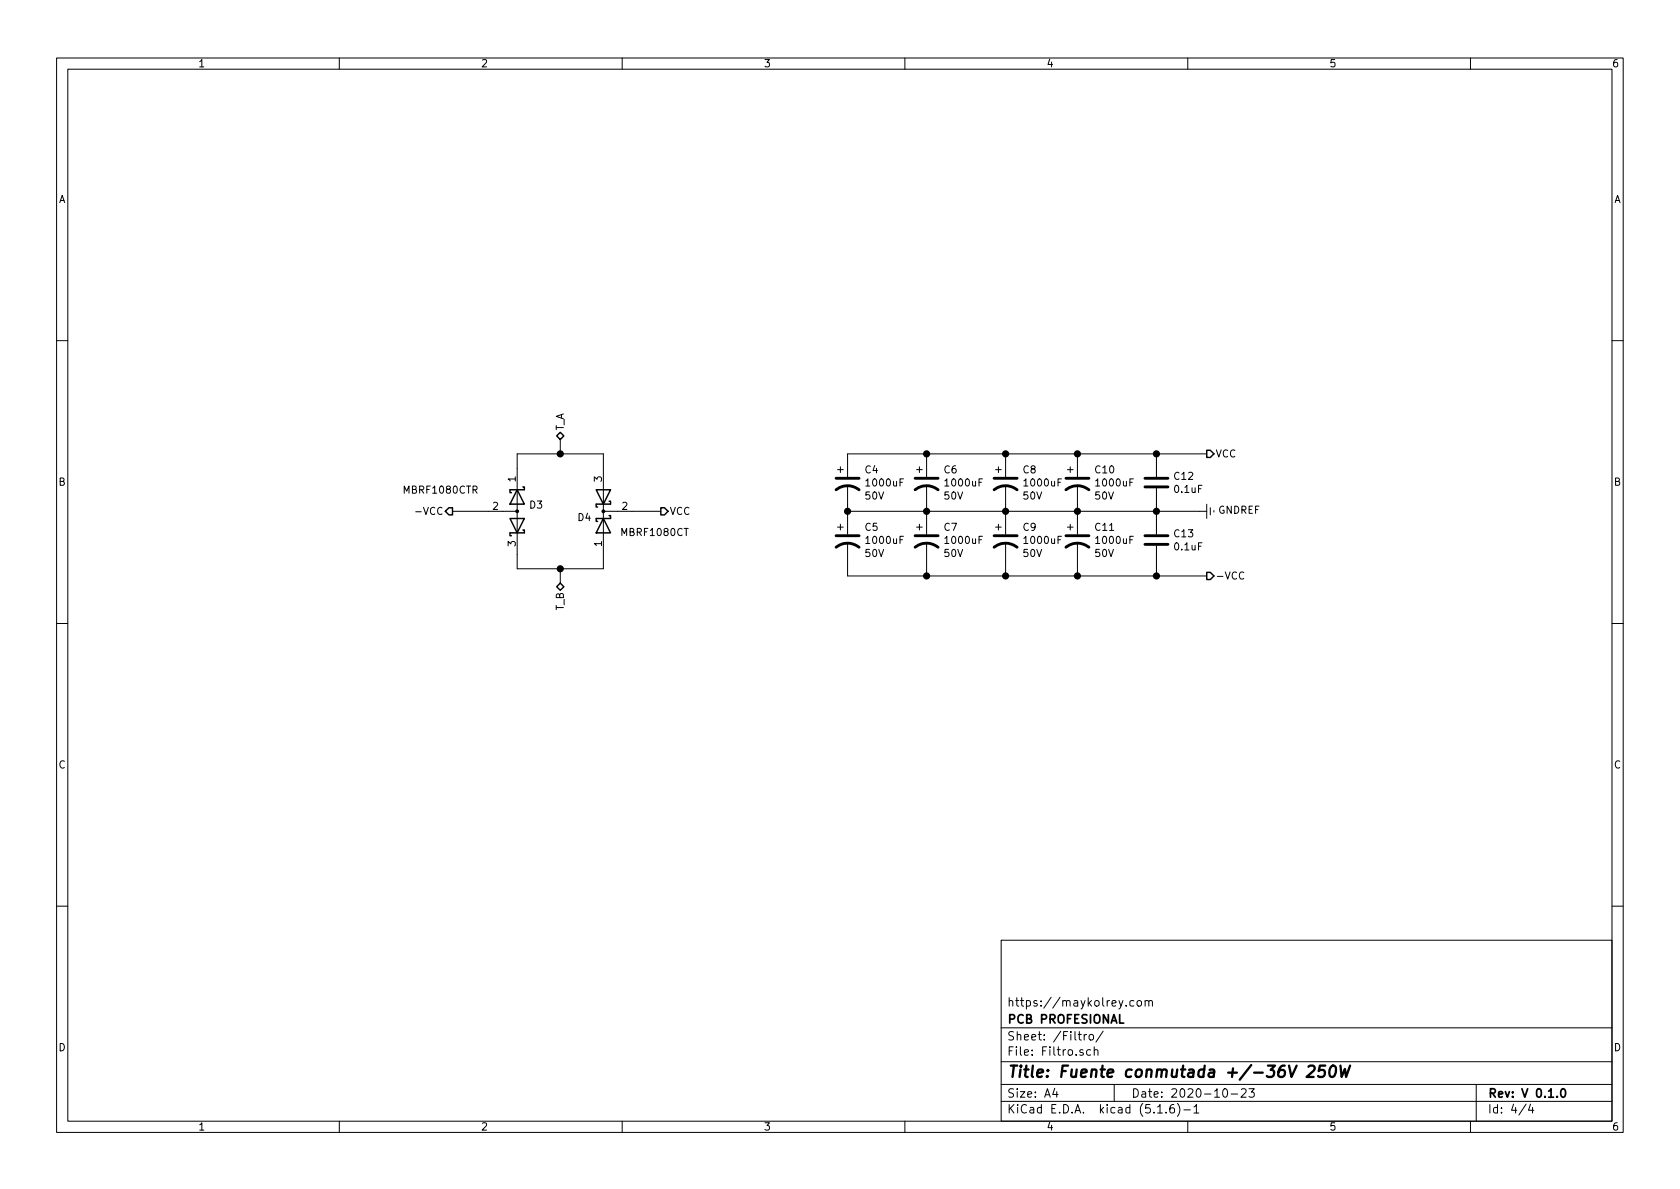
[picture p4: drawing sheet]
EESchema Schematic File Version 4
EELAYER 30 0
EELAYER END
$Descr A4 11693 8268
encoding utf-8
Sheet 4 4
Title "Fuente conmutada +/-36V 250W"
Date "2020-10-23"
Rev "V 0.1.0"
Comp "PCB PROFESIONAL"
Comment1 "https://maykolrey.com"
Comment2 ""
Comment3 ""
Comment4 ""
$EndDescr
$Comp
L Device:D_Schottky_x2_ACom_KAK D3
U 1 1
P 3600 3550
F 0 "D3" V 3554 3630 50  0000 L CNN
F 1 "MBRF1080CTR" V 3450 2750 50  0000 L CNN
F 2 "Package_TO_SOT_THT:TO-220-3_Vertical" H 3600 3550 50  0001 C CNN
F 3 "~" H 3600 3550 50  0001 C CNN
F 4 "MBRF1080CTR" V 3691 3630 50  0001 L CNN "Mfg Part #"
	1    3600 3550
	0    1    1    0   
$EndComp
$Comp
L Device:D_Schottky_x2_KCom_AKA D4
U 1 1
P 4200 3550
F 0 "D4" V 4154 3630 50  0000 L CNN
F 1 "MBRF1080CT" V 4050 2950 50  0000 L CNN
F 2 "Package_TO_SOT_THT:TO-220-3_Vertical" H 4200 3550 50  0001 C CNN
F 3 "~" H 4200 3550 50  0001 C CNN
F 4 "MBRF1080CT" V 4291 3630 50  0001 L CNN "Mfg Part #"
	1    4200 3550
	0    -1   -1   0   
$EndComp
Wire Wire Line
	4200 3250 4200 3150
Wire Wire Line
	3600 3150 3600 3250
Wire Wire Line
	3600 3850 3600 3950
Wire Wire Line
	4200 3950 4200 3850
Text HLabel 3900 3050 1    50   BiDi ~ 0
T_A
Text HLabel 3900 4050 3    50   BiDi ~ 0
T_B
Wire Wire Line
	3900 4050 3900 3950
Wire Wire Line
	3900 3050 3900 3150
Wire Wire Line
	3600 3950 3900 3950
Wire Wire Line
	3600 3150 3900 3150
$Comp
L Device:CP1 C4
U 1 1
P 5900 3350
F 0 "C4" H 6015 3441 50  0000 L CNN
F 1 "1000uF" H 6015 3350 50  0000 L CNN
F 2 "Capacitor_THT:CP_Radial_D10.0mm_P5.00mm" H 5900 3350 50  0001 C CNN
F 3 "~" H 5900 3350 50  0001 C CNN
F 4 "50V" H 6015 3259 50  0000 L CNN "V"
	1    5900 3350
	1    0    0    -1  
$EndComp
Connection ~ 3900 3150
Wire Wire Line
	3900 3150 4200 3150
Connection ~ 3900 3950
Wire Wire Line
	3900 3950 4200 3950
Wire Wire Line
	4600 3550 4400 3550
Wire Wire Line
	3150 3550 3400 3550
$Comp
L Device:CP1 C6
U 1 1
P 6450 3350
F 0 "C6" H 6565 3441 50  0000 L CNN
F 1 "1000uF" H 6565 3350 50  0000 L CNN
F 2 "Capacitor_THT:CP_Radial_D10.0mm_P5.00mm" H 6450 3350 50  0001 C CNN
F 3 "~" H 6450 3350 50  0001 C CNN
F 4 "50V" H 6565 3259 50  0000 L CNN "V"
	1    6450 3350
	1    0    0    -1  
$EndComp
$Comp
L Device:CP1 C8
U 1 1
P 7000 3350
F 0 "C8" H 7115 3441 50  0000 L CNN
F 1 "1000uF" H 7115 3350 50  0000 L CNN
F 2 "Capacitor_THT:CP_Radial_D10.0mm_P5.00mm" H 7000 3350 50  0001 C CNN
F 3 "~" H 7000 3350 50  0001 C CNN
F 4 "50V" H 7115 3259 50  0000 L CNN "V"
	1    7000 3350
	1    0    0    -1  
$EndComp
$Comp
L Device:CP1 C10
U 1 1
P 7500 3350
F 0 "C10" H 7615 3441 50  0000 L CNN
F 1 "1000uF" H 7615 3350 50  0000 L CNN
F 2 "Capacitor_THT:CP_Radial_D10.0mm_P5.00mm" H 7500 3350 50  0001 C CNN
F 3 "~" H 7500 3350 50  0001 C CNN
F 4 "50V" H 7615 3259 50  0000 L CNN "V"
	1    7500 3350
	1    0    0    -1  
$EndComp
$Comp
L Device:C C12
U 1 1
P 8050 3350
F 0 "C12" H 8165 3396 50  0000 L CNN
F 1 "0.1uF" H 8165 3305 50  0000 L CNN
F 2 "Capacitor_THT:C_Disc_D3.8mm_W2.6mm_P2.50mm" H 8088 3200 50  0001 C CNN
F 3 "~" H 8050 3350 50  0001 C CNN
	1    8050 3350
	1    0    0    -1  
$EndComp
Wire Wire Line
	8050 3200 8050 3150
Wire Wire Line
	8050 3150 7500 3150
Wire Wire Line
	5900 3150 5900 3200
Wire Wire Line
	6450 3200 6450 3150
Connection ~ 6450 3150
Wire Wire Line
	6450 3150 5900 3150
Wire Wire Line
	7000 3200 7000 3150
Connection ~ 7000 3150
Wire Wire Line
	7000 3150 6450 3150
Wire Wire Line
	7500 3200 7500 3150
Connection ~ 7500 3150
Wire Wire Line
	7500 3150 7000 3150
$Comp
L Device:CP1 C5
U 1 1
P 5900 3750
F 0 "C5" H 6015 3841 50  0000 L CNN
F 1 "1000uF" H 6015 3750 50  0000 L CNN
F 2 "Capacitor_THT:CP_Radial_D10.0mm_P5.00mm" H 5900 3750 50  0001 C CNN
F 3 "~" H 5900 3750 50  0001 C CNN
F 4 "50V" H 6015 3659 50  0000 L CNN "V"
	1    5900 3750
	1    0    0    -1  
$EndComp
$Comp
L Device:CP1 C7
U 1 1
P 6450 3750
F 0 "C7" H 6565 3841 50  0000 L CNN
F 1 "1000uF" H 6565 3750 50  0000 L CNN
F 2 "Capacitor_THT:CP_Radial_D10.0mm_P5.00mm" H 6450 3750 50  0001 C CNN
F 3 "~" H 6450 3750 50  0001 C CNN
F 4 "50V" H 6565 3659 50  0000 L CNN "V"
	1    6450 3750
	1    0    0    -1  
$EndComp
$Comp
L Device:CP1 C9
U 1 1
P 7000 3750
F 0 "C9" H 7115 3841 50  0000 L CNN
F 1 "1000uF" H 7115 3750 50  0000 L CNN
F 2 "Capacitor_THT:CP_Radial_D10.0mm_P5.00mm" H 7000 3750 50  0001 C CNN
F 3 "~" H 7000 3750 50  0001 C CNN
F 4 "50V" H 7115 3659 50  0000 L CNN "V"
	1    7000 3750
	1    0    0    -1  
$EndComp
$Comp
L Device:CP1 C11
U 1 1
P 7500 3750
F 0 "C11" H 7615 3841 50  0000 L CNN
F 1 "1000uF" H 7615 3750 50  0000 L CNN
F 2 "Capacitor_THT:CP_Radial_D10.0mm_P5.00mm" H 7500 3750 50  0001 C CNN
F 3 "~" H 7500 3750 50  0001 C CNN
F 4 "50V" H 7615 3659 50  0000 L CNN "V"
	1    7500 3750
	1    0    0    -1  
$EndComp
$Comp
L Device:C C13
U 1 1
P 8050 3750
F 0 "C13" H 8165 3796 50  0000 L CNN
F 1 "0.1uF" H 8165 3705 50  0000 L CNN
F 2 "Capacitor_THT:C_Disc_D3.8mm_W2.6mm_P2.50mm" H 8088 3600 50  0001 C CNN
F 3 "~" H 8050 3750 50  0001 C CNN
	1    8050 3750
	1    0    0    -1  
$EndComp
Wire Wire Line
	8050 3600 8050 3550
Wire Wire Line
	8050 3550 7500 3550
Wire Wire Line
	5900 3550 5900 3600
Wire Wire Line
	6450 3600 6450 3550
Connection ~ 6450 3550
Wire Wire Line
	6450 3550 5900 3550
Wire Wire Line
	7000 3600 7000 3550
Connection ~ 7000 3550
Wire Wire Line
	7000 3550 6450 3550
Wire Wire Line
	7500 3600 7500 3550
Connection ~ 7500 3550
Wire Wire Line
	7500 3550 7000 3550
Wire Wire Line
	8400 4000 8050 4000
Wire Wire Line
	5900 4000 5900 3900
Wire Wire Line
	6450 3900 6450 4000
Connection ~ 6450 4000
Wire Wire Line
	6450 4000 5900 4000
Wire Wire Line
	7000 3900 7000 4000
Connection ~ 7000 4000
Wire Wire Line
	7000 4000 6450 4000
Wire Wire Line
	7500 3900 7500 4000
Connection ~ 7500 4000
Wire Wire Line
	7500 4000 7000 4000
Wire Wire Line
	8050 3900 8050 4000
Connection ~ 8050 4000
Wire Wire Line
	8050 4000 7500 4000
Wire Wire Line
	8050 3500 8050 3550
Connection ~ 8050 3550
Wire Wire Line
	7500 3500 7500 3550
Wire Wire Line
	7000 3500 7000 3550
Wire Wire Line
	6450 3500 6450 3550
Wire Wire Line
	5900 3500 5900 3550
Connection ~ 5900 3550
$Comp
L power:GNDREF #PWR024
U 1 1
P 8350 3550
F 0 "#PWR024" H 8350 3300 50  0001 C CNN
F 1 "GNDREF" V 8355 3422 50  0000 R CNN
F 2 "" H 8350 3550 50  0001 C CNN
F 3 "" H 8350 3550 50  0001 C CNN
	1    8350 3550
	0    -1   -1   0   
$EndComp
Wire Wire Line
	8350 3550 8050 3550
Text HLabel 8400 3150 2    50   Output ~ 0
VCC
Wire Wire Line
	8400 3150 8050 3150
Connection ~ 8050 3150
Text HLabel 8400 4000 2    50   Output ~ 0
-VCC
Text HLabel 4600 3550 2    50   Output ~ 0
VCC
Text HLabel 3150 3550 0    50   Output ~ 0
-VCC
$EndSCHEMATC
